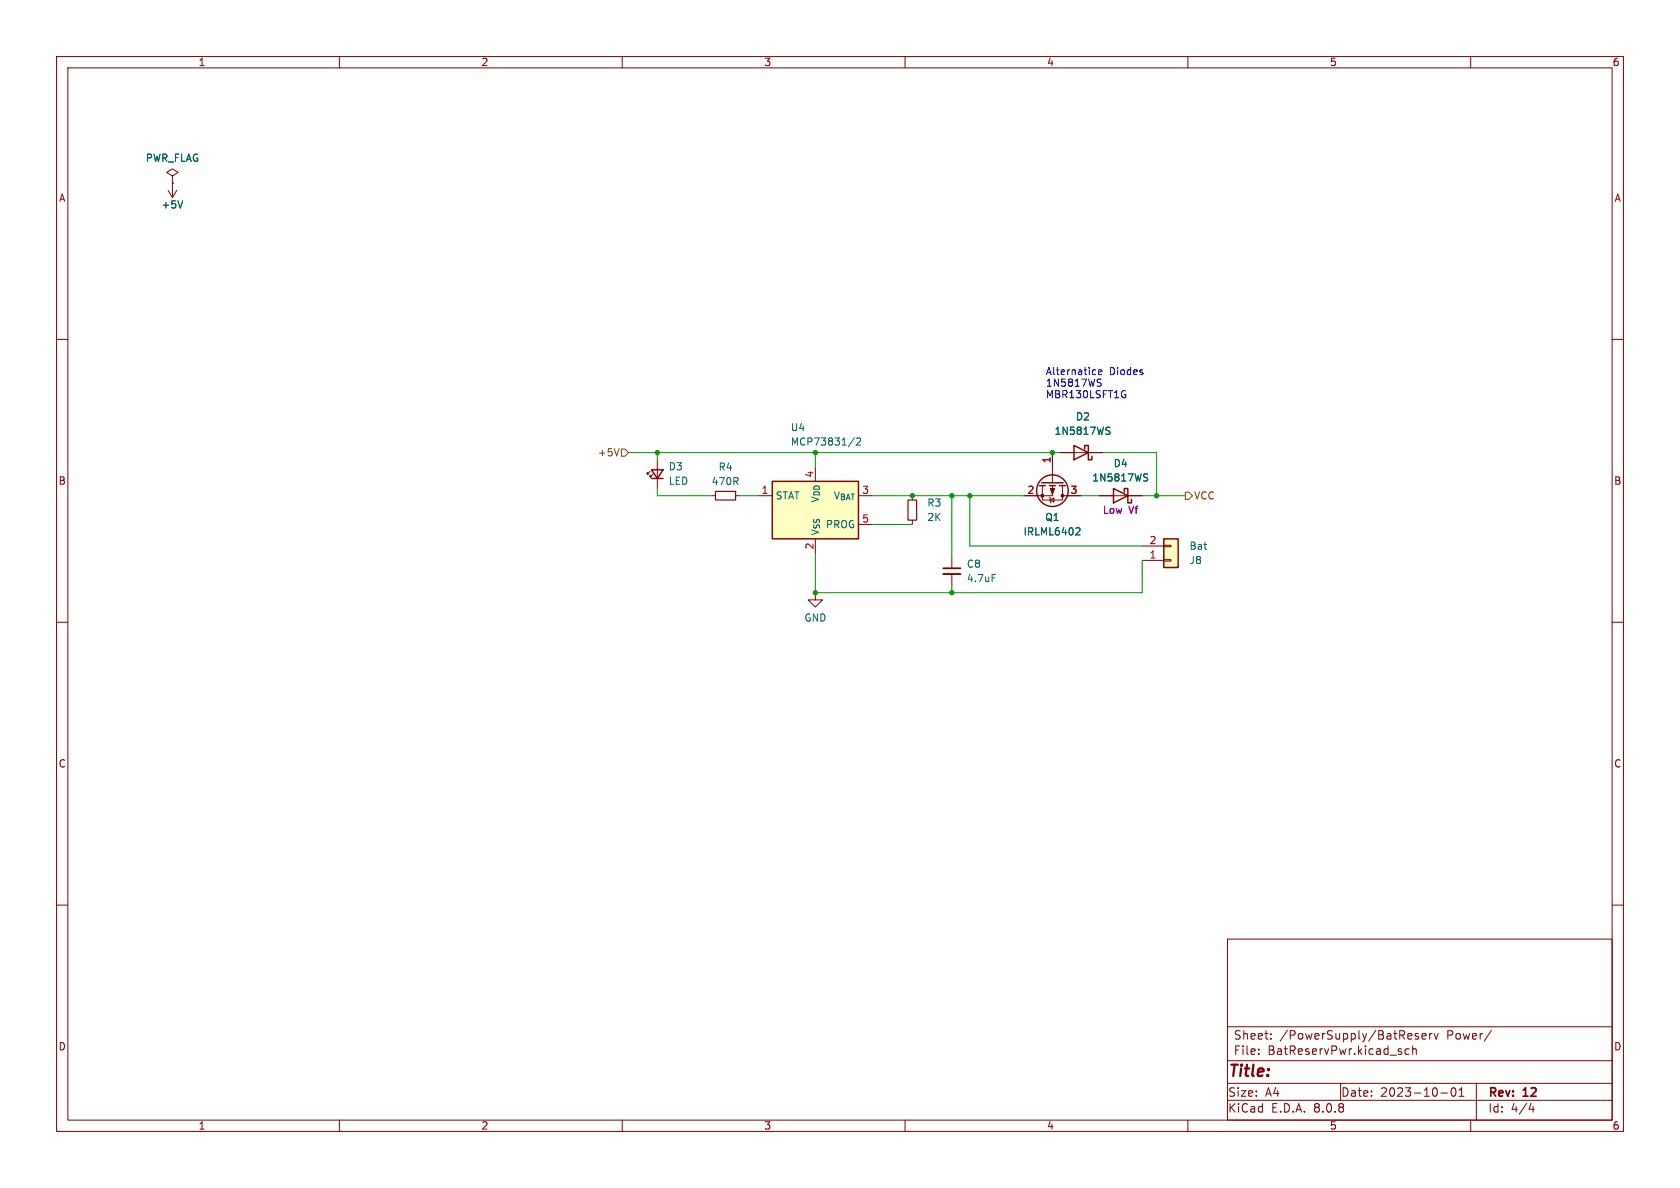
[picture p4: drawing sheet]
<svg xmlns="http://www.w3.org/2000/svg" width="297mm" height="210mm" viewBox="0 0 297 210" stroke-linecap="round" stroke-linejoin="round" font-family="sans-serif">
<g fill="none" stroke="#840000" stroke-width=".18">
<path d="M10 10h277v190h-277zM12 12h273v186h-273zM60 10v2M110 10v2M160 10v2M210 10v2M260 10v2M30.5 31.1l1-.6-1-.7-1 .7 1 .6v1.3M30.5 32.4h.1M10 60h2M285 60h2M114.9 83.3l-.5 .5v-.2v.2h.3"/>
<path d="M115.4 83.8l-.5 .5v-.2v.2h.3M116.2 81.3v5.1M125.7 87.6h.8M130 87.6h.8M168.3 98.4v2.1M184.3 85.9v2.5h3.5v-2.5M185.5 87.9l.2 .1v.8l.1 .1M185.7 88.4l.6-.4v.8zM186.1 85.9v1.7h-5.1M186.1 80v5.3M187.3 80h7.6M187.8 87.6h3.3"/>
<path d="M194.3 87.6h7.6M10 110h2M168.3 101.5v2M285 110h2M10 160h2M217 166h68v32h-68zM285 160h2M60 198v2M110 198v2M160 198v2M210 198v2M217 194.5h68"/>
<path d="M217 191.5h68M217 187.5h68M217 181.5h68M222.5 186.3v.1M222.5 185.5v.1M224.7 183.6v.1M224.7 182.8v.1M237 191.5v3M249.1 185.5l-.4-.1-.3 .3v.4l.1 .2h.6M249.7 185.5l.3-.1 .3 .1 .1 .9M249.7 184.9v1.5M250.7 182.8l-.3-.1-.2 .2v.2l.5 .2v.3h-.5"/>
<path d="M251.4 183.2l.7-.1-.1-.3-.4-.1-.2 .2 .1 .7h.5M252.7 182.7v1M253.2 182.7l-.3 .1-.2 .2M253.5 182.7l.4 1 .3-1M254.7 193.2h1.2M256.7 192.4l.2-.1a.81 .81 0 0 1 .6 .6 .81 .81 0 0 1-.3 .8l-.2 .1a.81 .81 0 0 1-.3-1.4zM258 193.8h.8M258 192.7l.4-.4v1.5M260 198v2M261 191.5v6.5M263.7 182.1l-1.3 2M270.7 195l-.4 1.1h.9"/>
<path d="M271 195.6v1"/>
</g>
<g fill="none" stroke="#840000" stroke-width=".25">
<path d="M189.9 78.7l2.5 1.3-2.5 1.3zM191.8 79.4v-.7h.6v2.6h.6v-.7M115.2 83.1h2l-1 1.5zM115.2 84.6h2M183.8 85.9h1M184.1 85.3h3.9M185.5 85.9h1.1M187.3 85.9h1M196.8 86.4l2.6 1.2-2.6 1.3zM198.8 87v-.6h.6v2.5h.6v-.6"/>
<circle cx="186.1" cy="86.7" r="2.79"/>
</g>
<path d="M195.7 76.1l.4 .1 .1 .3-.2 .3h-.3M195.7 75.5l.5 .1M190.4 93.3l.4 .1 .1 .3-.8 .9h.8M202.4 84.4l.4 .1 .1 .3-.2 .2h-.3M202.4 83.8h.5M175.4 101.6h.6" fill="none" stroke="#006464" stroke-width=".18"/>
<path d="M126.5 86.9h3.5v1.5h-3.5z" fill="none" stroke="#840000" stroke-width=".2"/>
<path d="M166.8 101.5h3" fill="none" stroke="#840000" stroke-width=".33"/>
<path d="M166.8 100.5h3" fill="none" stroke="#840000" stroke-width=".3"/>
<g fill="#840000" stroke="#840000" stroke-width=".18">
<path d="M185.7 86.4h.7l-.3 1z"/>
<circle cx="184.3" cy="87.6" r=".25"/>
<circle cx="187.8" cy="87.6" r=".25"/>
</g>
<path d="M136.5 85.1h15.3v10.2h-15.3z" fill="#ffffc2"/>
<path d="M136.5 85.1h15.3v10.2h-15.3z" fill="none" stroke="#840000" stroke-width=".25"/>
<path d="M29.7 33.7l.8 1.2M30.5 32.4v2.5M31.2 33.7l-.7 1.2M134 87.6h2.5M144.1 95.3v2.5M151.8 92.7h2.5M161.3 87.6v.8M161.3 91.9v.8M144.1 104.8v1.2h1.3l-1.3 1.3-1.2-1.3h1.2M144.1 104.8h.1" fill="none" stroke="#840000" stroke-width=".18"/>
<path d="M32.3 35.5l-.4 1.3M151.1 77.4l-1.1 1.6M151.4 77.5l.5-.1 .2 .4-.7 .9h.7" fill="none" stroke="#006464" stroke-width=".18"/>
<path d="M160.5 88.4h1.6v3.5h-1.6z" fill="none" stroke="#840000" stroke-width=".2"/>
<path d="M205.7 95.3h2.6v5h-2.6z" fill="#ffffc2"/>
<path d="M30.5 32.4h.1M181 87.6h2.5M186.1 80v2.6M187.3 80h2.6M188.6 87.6h2.5M192.4 80h2.5M194.3 87.6h2.5M199.4 87.6h2.5M201.9 99.1h3.8M201.9 96.5h3.8M205.7 96.4h1.3v.2h-1.3zM205.7 98.9h1.3v.3h-1.3z" fill="none" stroke="#840000" stroke-width=".18"/>
<path d="M205.7 95.3h2.6v5h-2.6z" fill="none" stroke="#840000" stroke-width=".25"/>
<path d="M109.4 79.3l-.4 1.3M109.9 79.4h.6l.6 .6-.6 .6h-.6zM209.5 87h.7l.6 .6-.6 .7h-.7z" fill="none" stroke="#725600" stroke-width=".18"/>
<path d="M193.6 65.4h.1M193.7 66.2h-.1M194.2 67.6l.4 .1 .1 .3-.3 .3h-.3M194.2 67l.5 .1M194.2 65.8l.6-.1-.1-.3h-.3l-.2 .2 .1 .6h.4M198.7 69l.3 .1M198.8 69.8h.2v.4l-.2 .1" fill="none" stroke="#0000c2" stroke-width=".18"/>
<g fill="none" stroke="#009600" stroke-width=".18">
<path d="M111.1 80h76.2M116.2 86.4v1.2h9.5M116.2 80v1.3M130.8 87.6h3.2M144.1 80v2.6M144.1 97.8v7h57.8v-5.7M154.3 87.6h26.7M154.3 92.7h7M168.3 87.6v10.8M171.4 87.6v8.9h30.5M191.1 87.6h3.2M194.9 80h9.6v7.6"/>
<path d="M201.9 87.6h7.6M168.3 103.5v1.3"/>
</g>
<path d="M32.3 35.5l-.4 1.3M195.7 76.1l.4 .1 .1 .3-.2 .3h-.3M195.7 75.5l.5 .1M190.4 93.3l.4 .1 .1 .3-.8 .9h.8M202.4 84.4l.4 .1 .1 .3-.2 .2h-.3M202.4 83.8h.5" fill="none" stroke="#006464" stroke-width=".18"/>
<g fill="#009600" stroke="#009600" stroke-width=".18">
<circle cx="171.5" cy="87.6" r=".38"/>
<circle cx="168.3" cy="87.6" r=".38"/>
<circle cx="186.1" cy="80" r=".38"/>
<circle cx="204.5" cy="87.6" r=".38"/>
<circle cx="161.3" cy="87.6" r=".38"/>
<circle cx="144.1" cy="104.8" r=".38"/>
<circle cx="144.1" cy="80" r=".38"/>
<circle cx="168.3" cy="104.8" r=".38"/>
<circle cx="116.2" cy="80" r=".38"/>
</g>
<text font-size="2.8" fill="#840000" x="217" y="190.9">Title:</text>
<g font-size="2.1" fill="#840000">
<text x="218" y="184">Sheet:</text>
<text x="226.2" y="184">/PowerSupply/BatReserv</text>
<text x="255.8" y="184">Power/</text>
<text x="218" y="186.7">File:</text>
<text x="224.1" y="186.7">BatReservPwr.kicad_sch</text>
<text x="217" y="196.9">KiCad</text>
<text x="217" y="194.1">Size:</text>
<text x="223.7" y="194.1">A4</text>
<text x="224.7" y="196.9">E.D.A.</text>
<text x="232.3" y="196.9">8.0.8</text>
<text x="237" y="194.1">Date:</text>
<text x="244" y="194.1">2023-10-01</text>
<text x="263" y="194.3">Rev:</text>
<text x="263" y="196.9">Id:</text>
<text x="267.1" y="196.9">4/4</text>
<text x="269.4" y="194.3">12</text>
</g>
<g font-size="1.8" fill="#840000">
<text x="35" y="11.9">1</text>
<text x="85" y="11.9">2</text>
<text x="135" y="11.9">3</text>
<text x="185" y="11.9">4</text>
<text x="235" y="11.9">5</text>
<text x="285" y="11.9">6</text>
<text x="10.3" y="35.9">A</text>
<text x="285.3" y="35.9">A</text>
<text x="10.3" y="85.9">B</text>
<text x="285.3" y="85.9">B</text>
<text x="10.3" y="135.9">C</text>
<text x="285.3" y="135.9">C</text>
<text x="10.3" y="185.9">D</text>
<text x="285.3" y="185.9">D</text>
<text x="35" y="199.9">1</text>
<text x="85" y="199.9">2</text>
<text x="135" y="199.9">3</text>
<text x="185" y="199.9">4</text>
<text x="235" y="199.9">5</text>
<text x="285" y="199.9">6</text>
</g>
<g font-size="1.8" fill="#006464">
<text x="25.7" y="28.8">PWR_FLAG</text>
<text x="28.4" y="37.1">+5V</text>
<text x="139.7" y="76.4">U4</text>
<text x="186.3" y="77.1">1N5817WS</text>
<text x="190.1" y="74.5">D2</text>
<text x="118.1" y="83.3">D3</text>
<text x="126.9" y="83.4">R4</text>
<text x="139.7" y="79">MCP73831/2</text>
<text x="196.8" y="82.8">D4</text>
<text x="118.1" y="85.9">LED</text>
<text x="125.7" y="86">470R</text>
<text x="137" y="88.5">STAT</text>
<text x="147.3" y="88.5">V_{BAT}</text>
<text x="163.8" y="89.8">R3</text>
<text x="193" y="85.3">1N5817WS</text>
<text x="145" y="94.7" transform="rotate(-90 145 94.7)">V_{SS}V_{DD}</text>
<text x="145.9" y="93.6">PROG</text>
<text x="163.8" y="92.3">2K</text>
<text x="180.8" y="94.8">IRLML6402</text>
<text x="184.7" y="92.3">Q1</text>
<text x="170.8" y="100.6">C8</text>
<text x="210.2" y="99.9">J8</text>
<text x="210.2" y="97.4">Bat</text>
<text x="170.8" y="103.1">4.7uF</text>
<text x="142.1" y="110.1">GND</text>
</g>
<g font-size="1.8" fill="#0000c2">
<text x="184.8" y="66.5">Alternatice</text>
<text x="184.8" y="68.6">1N5817WS</text>
<text x="184.8" y="70.6">MBR130LSFT1G</text>
<text x="196.1" y="66.5">Diodes</text>
</g>
<g font-size="1.8" fill="#725600">
<text x="105.6" y="80.9">+5V</text>
<text x="211" y="88.5">VCC</text>
</g>
<g font-size="1.8" fill="#a90000">
<text x="185.8" y="82" transform="rotate(-90 185.8 82)">1</text>
<text x="134.5" y="87.4">1</text>
<text x="143.9" y="84.5" transform="rotate(-90 143.9 84.5)">4</text>
<text x="152.3" y="87.4">3</text>
<text x="181.5" y="87.4">2</text>
<text x="189.2" y="87.4">3</text>
<text x="152.3" y="92.5">5</text>
<text x="143.9" y="97.2" transform="rotate(-90 143.9 97.2)">2</text>
<text x="203.1" y="98.8">1</text>
<text x="203.1" y="96.3">2</text>
</g>
<g font-size="1.8" fill="#840084">
<text x="194.9" y="91">Low</text>
<text x="199.6" y="91">Vf</text>
</g>
</svg>
